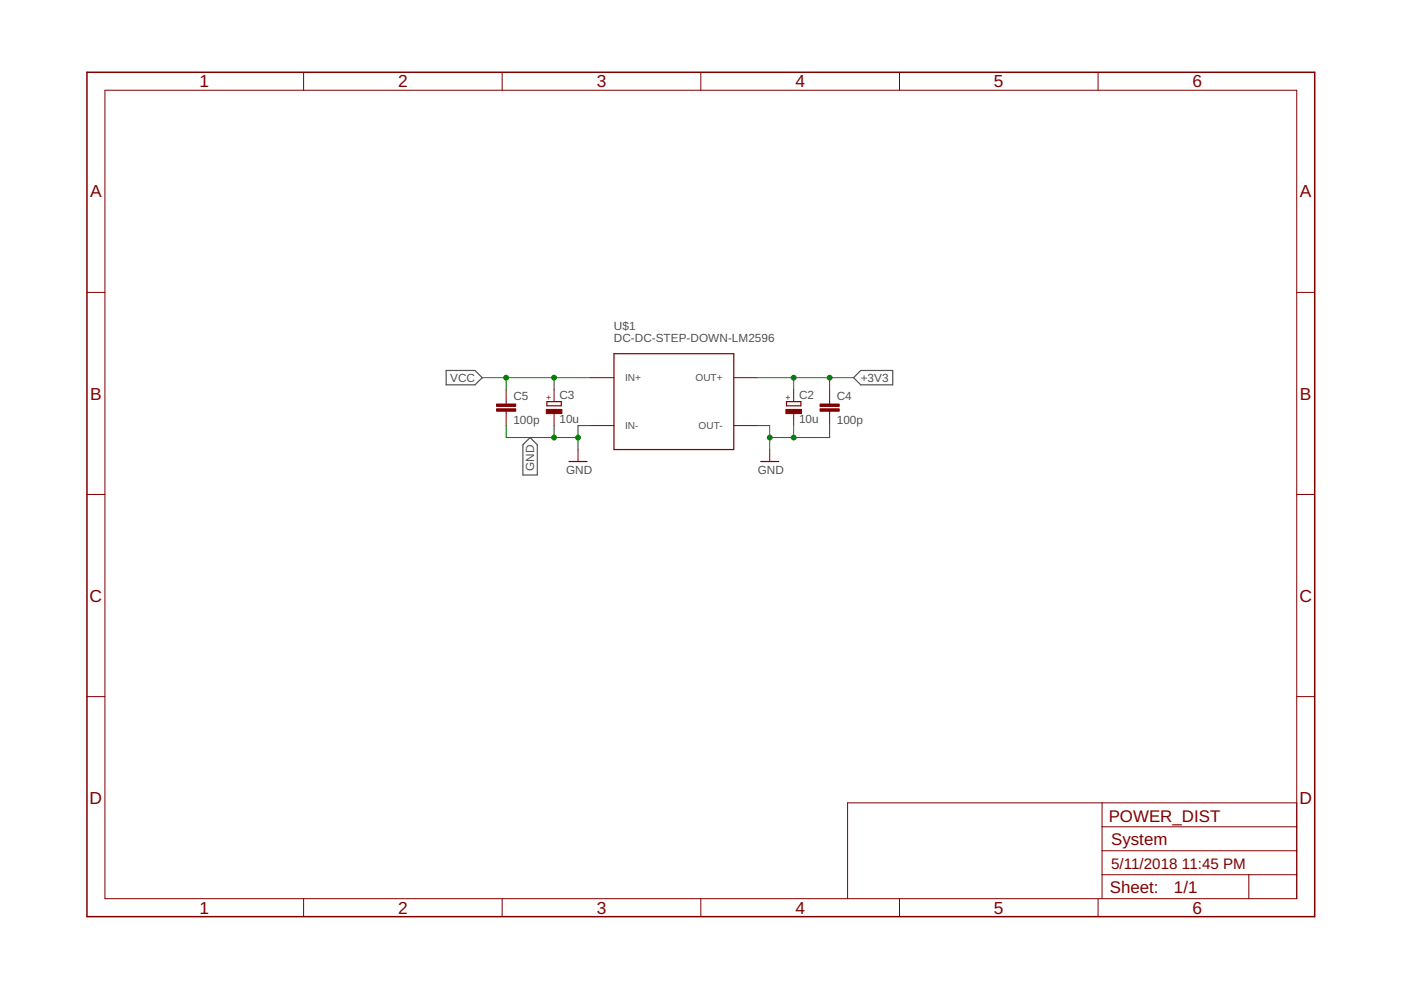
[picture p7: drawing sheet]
<svg xmlns="http://www.w3.org/2000/svg" width="297mm" height="210mm" viewBox="0 0 297 210" stroke-linecap="round" stroke-linejoin="round" font-family="sans-serif">
<path d="M94.6 78.5h6.1l1.5 1.6-1.5 1.5h-6.1zM112.4 92.8l1.5 1.5v6.4h-3v-6.4zM181 80.1l1.5-1.6h6.8v3.1h-6.8z" fill="none" stroke="#505050" stroke-width=".25"/>
<g fill="none" stroke="#800000" stroke-width=".21">
<path d="M22.2 19.1h252.7v171.4h-252.7zM64.4 15.3v3.8M106.5 15.3v3.8M148.6 15.3v3.8M190.7 15.3v3.8M232.8 15.3v3.8M18.4 62h3.8M274.9 62h3.8M107.3 82.6v3.1M107.3 87.2v3M117.5 82.6v2.6M117.5 87.7v2.5"/>
<path d="M122.6 95.3v2.6M125.1 80.1h5.1M125.1 90.2h5.1M155.6 80.1h5.1M155.6 90.2h5.1M163.2 95.3v2.6M168.3 82.6v2.6M168.3 87.7v2.5M175.9 82.6v3.1M175.9 87.2v3M18.4 104.8h3.8M274.9 104.8h3.8"/>
<path d="M18.4 147.7h3.8M274.9 147.7h3.8M233.7 170.2v20.3M233.7 175.3h41.2M274.9 170.2h-95.2v20.3M64.4 190.5v3.9M106.5 190.5v3.9M148.6 190.5v3.9M190.7 190.5v3.9M232.8 190.5v3.9M233.7 185.5h41.2M233.7 180.4h41.2"/>
<path d="M264.8 185.5v5"/>
</g>
<path d="M130.2 75h25.4v20.3h-25.4zM116 85.2h3v.8h-3zM120.6 97.9h3.9M161.3 97.9h3.8M166.8 85.2h3v.8h-3z" fill="none" stroke="#800000" stroke-width=".25"/>
<g fill="#800000" stroke="#800000" stroke-width=".21">
<path d="M166.6 86.8h3.3v.9h-3.3z"/>
<path d="M115.8 86.8h3.3v.9h-3.3z"/>
<path d="M173.9 86.7h4v.5h-4z"/>
<path d="M173.9 85.7h4v.5h-4z"/>
<path d="M105.3 86.7h4v.5h-4z"/>
<path d="M105.3 85.7h4v.5h-4z"/>
</g>
<path d="M18.4 15.3h260.3v179.1h-260.3z" fill="none" stroke="#800000" stroke-width=".32"/>
<path d="M102.2 80.1h22.9M107.3 80.1v2.5M107.3 90.2v2.6h15.3M117.5 80.1v2.5M117.5 90.2v2.6M125.1 90.2h-2.5v5.1M160.7 80.1h20.3M160.7 90.2h2.5v5.1M168.3 80.1v2.5M168.3 90.2v2.6M175.9 90.2v2.6h-12.7M175.9 80.1v2.5" fill="none" stroke="#008000" stroke-width=".21"/>
<g fill="#008000" stroke="#008000" stroke-width=".21">
<circle cx="117.5" cy="80.1" r=".51"/>
<circle cx="107.3" cy="80.1" r=".51"/>
<circle cx="117.5" cy="92.8" r=".51"/>
<circle cx="122.6" cy="92.8" r=".51"/>
<circle cx="163.2" cy="92.8" r=".51"/>
<circle cx="168.3" cy="92.8" r=".51"/>
<circle cx="168.3" cy="80.1" r=".51"/>
<circle cx="175.9" cy="80.1" r=".51"/>
</g>
<g font-size="3.7" fill="#800000">
<text x="42.3" y="18.5">1</text>
<text x="84.4" y="18.5">2</text>
<text x="126.5" y="18.5">3</text>
<text x="168.6" y="18.5">4</text>
<text x="210.7" y="18.5">5</text>
<text x="252.9" y="18.5">6</text>
<text x="19.1" y="41.9">A</text>
<text x="275.6" y="41.9">A</text>
<text x="19.1" y="84.7">B</text>
<text x="275.6" y="84.7">B</text>
<text x="19" y="127.6">C</text>
<text x="275.5" y="127.6">C</text>
<text x="19" y="170.4">D</text>
<text x="275.5" y="170.4">D</text>
<text x="42.3" y="193.7">1</text>
<text x="84.4" y="193.7">2</text>
<text x="126.5" y="193.7">3</text>
<text x="168.6" y="193.7">4</text>
<text x="210.7" y="193.7">5</text>
<text x="252.9" y="193.7">6</text>
</g>
<g font-size="3.6" fill="#800000">
<text x="235.1" y="174.3">POWER_DIST</text>
<text x="235.6" y="179.1">System</text>
<text x="235.3" y="189.4">Sheet:</text>
<text x="248.9" y="189.3">1/1</text>
</g>
<g font-size="3.2" fill="#800000">
<text x="235.6" y="184.2">5/11/2018</text>
<text x="250.6" y="184.2">11:45 PM</text>
</g>
<g font-size="2.5" fill="#505050">
<text x="130.2" y="69.9">U$1</text>
<text x="130.2" y="72.5">DC-DC-STEP-DOWN-LM2596</text>
<text x="95.4" y="81">VCC</text>
<text x="182.5" y="81">+3V3</text>
<text x="108.8" y="89.9">100p</text>
<text x="108.8" y="84.8">C5</text>
<text x="118.6" y="89.8">10u</text>
<text x="118.6" y="84.7">C3</text>
<text x="169.4" y="89.8">10u</text>
<text x="169.4" y="84.7">C2</text>
<text x="177.4" y="89.9">100p</text>
<text x="177.4" y="84.8">C4</text>
<text x="113.3" y="99.8" transform="rotate(-90 113.3 99.8)">GND</text>
<text x="120" y="100.4">GND</text>
<text x="160.7" y="100.4">GND</text>
</g>
<g font-size="2.1" fill="#505050">
<text x="132.5" y="80.8">IN+</text>
<text x="147.5" y="80.8">OUT+</text>
<text x="132.5" y="91">IN-</text>
<text x="148.1" y="91">OUT-</text>
</g>
<g font-size="1.8" fill="#800000">
<text x="116.9" y="84.8" transform="rotate(-90 116.9 84.8)">+</text>
<text x="167.7" y="84.8" transform="rotate(-90 167.7 84.8)">+</text>
</g>
</svg>
